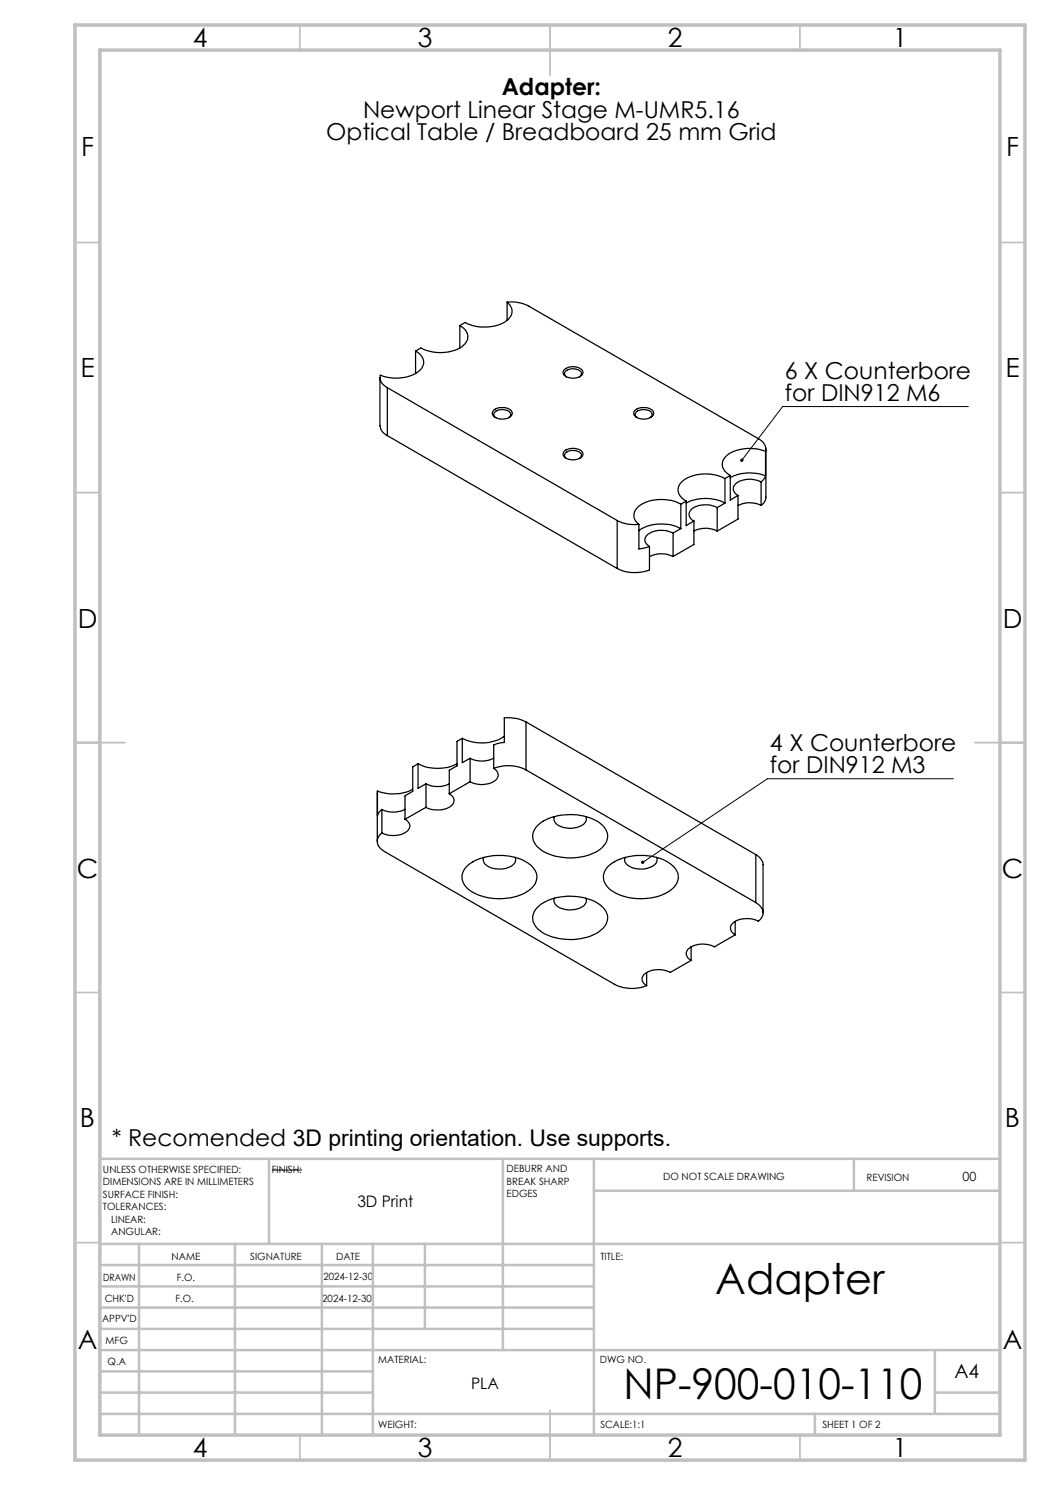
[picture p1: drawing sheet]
<svg xmlns="http://www.w3.org/2000/svg" width="210mm" height="297mm" viewBox="0 0 210 297" stroke-linecap="round" stroke-linejoin="round" font-family="sans-serif">
<g fill="none" stroke="#000" stroke-width=".25">
<path d="M76 75.5v9.6a2.43 2.43 0 0 0 1.5 2M77.5 77.5l45.9 26.6M77.5 77.5v9.6M83.1 70.2a2.29 2.29 0 0 1 .7 4 8.3 8.3 0 0 1-7.7 .8 2.22 2.22 0 0 0 1.4 2.5M83.1 70.2v4.5M92 65.1a2.32 2.32 0 0 1 1.2 3.4 6.4 6.4 0 0 1-6 2l-2.1-.5-.9-.4-1.1 .6M92 65.1v4.5M101.4 60.4a2.28 2.28 0 0 1 1 2.2 2.28 2.28 0 0 1-1.5 1.8 8.7 8.7 0 0 1-7.9 .1l-1 .6M101.4 60.4a7.7 7.7 0 0 1 4.4 .8l45.9 26.6a2.3 2.3 0 0 1 1.4 2.5M101.4 60.4v3.7M112.8 74a2.68 2.68 0 0 1 3.7 .2 1.06 1.06 0 0 1-1.1 1.3 2.35 2.35 0 0 1-2.8-.9zM113.3 75.4a.78 .78 0 0 1-.4-.9 .78 .78 0 0 1 .7-.6 2.33 2.33 0 0 1 2.6 .6l.1 .4-.4 .5"/>
<path d="M77.5 87.1l45.9 26.6M98.6 82.2a2.89 2.89 0 0 1 3.7 0 .94 .94 0 0 1-.7 1.4 2.38 2.38 0 0 1-3.1-.8zM99.2 83.5a.76 .76 0 0 1-.4-.8 .76 .76 0 0 1 .7-.6 2.26 2.26 0 0 1 2.6 .6v.5l-.4 .3M113 90.2a2.73 2.73 0 0 1 3.5 .3 1.09 1.09 0 0 1-1.1 1.4 2.31 2.31 0 0 1-2.8-1l.1-.4zM113.3 91.7a.78 .78 0 0 1-.4-.9 .78 .78 0 0 1 .7-.6 2.26 2.26 0 0 1 2.6 .6l.1 .4-.4 .5M126.9 82.2a2.89 2.89 0 0 1 3.7 0 .94 .94 0 0 1-.7 1.4 2.38 2.38 0 0 1-3.1-.8zM127.4 83.5a.78 .78 0 0 1-.3-.8 .78 .78 0 0 1 .7-.6 2.26 2.26 0 0 1 2.6 .6v.5l-.4 .3M145 95.7a8.3 8.3 0 0 0-8.5 .5 2.2 2.2 0 0 0 .3 3.8l.4 .2M145 95.7v4.9M146.1 95.1l-1.1 .6M146.1 95.1v4.9l1.5-.9M147.6 99.1v4.7l-4.2 2.4"/>
<path d="M152.2 96.4a4.8 4.8 0 0 0-5.2 .5 1.33 1.33 0 0 0 .6 2.2M152.2 96.4v4.7M153.1 90.3a8 8 0 0 0-8 1.1 2.19 2.19 0 0 0 .6 3.5l.4 .2M153.1 95.2a8.6 8.6 0 0 0-7 .3M153.1 95.2l-.3 .6-.6 .6M153.1 90.3v4.9M153.2 89.8v9.8l-.4 .9-.6 .6M123.4 104.1a7.3 7.3 0 0 0 4.4 .8M123.4 104.1v9.6M127.8 104.9v4.9l2.1-.5M129.9 109.3v4.7a8.2 8.2 0 0 1-6.5-.3M134.6 106.6a4.8 4.8 0 0 0-5.3 .5 1.35 1.35 0 0 0 .6 2.2"/>
<path d="M134.6 111.3a5.4 5.4 0 0 0-4.7 0M134.6 106.6v4.7M136.2 100.8a8.3 8.3 0 0 0-8.6 .6 2.15 2.15 0 0 0 .2 3.5M136.2 105.7a8.4 8.4 0 0 0-8.4 .4M136.2 100.8v4.9M136.2 105.7l-1.6 .9M137.2 100.6a8.6 8.6 0 0 1 7.8 0M137.2 100.2l-1 .6M137.2 100.2v4.9l1.6-.9M138.8 106.2a5.1 5.1 0 0 1 4.6 0M138.8 104.2v4.7l-4.2 2.4M143.4 101.5a4.8 4.8 0 0 0-5.3 .6 1.37 1.37 0 0 0 .7 2.1"/>
<path d="M143.4 101.5v4.7M145 100.6l-1.6 .9M152.2 101.1a5.1 5.1 0 0 0-4.6 0M75.5 158.2v4.9l.3-.6 .6-.6M75.5 158.2v10.1M82.5 157.9a8.9 8.9 0 0 1-7 .3M83.6 152.7a8.7 8.7 0 0 0 7.8 0M83.6 152.7v5l1.6-.9M83.6 152.7l-1.1 .7v4.9l-1.5 .9v4.7M85.2 156.8a5.4 5.4 0 0 0 4.7 0M85.2 156.8v4.7M89.9 158.7a1.46 1.46 0 0 1 .9 1.5 1.46 1.46 0 0 1-1.1 1.3 5.3 5.3 0 0 1-4.5 0"/>
<path d="M92.5 147.7v4.8l1.5-.8M92.5 147.7l-1.1 .6v4.9l-1.5 .9v4.6M94 156.3l-4.1 2.4M94 151.7v4.6M98.7 153.7a1.46 1.46 0 0 1 1 1.5 1.46 1.46 0 0 1-1.2 1.3 5.2 5.2 0 0 1-4.5-.2M98.7 153.7a8 8 0 0 1 6.5 .3M98.7 151.6a5.1 5.1 0 0 1-4.7 .1M100.9 147.2a8.3 8.3 0 0 1-8.4 .5M105.2 144.4a7.7 7.7 0 0 0-4.3-.8v4.9l-2.2 .5v4.7M105.2 154l46 26.5M105.2 144.4v9.6M105.2 144.4l46 26.5"/>
<path d="M76.4 166.6a2.11 2.11 0 0 0-.9 2 2.11 2.11 0 0 0 1.4 1.7l46 26.5a7.9 7.9 0 0 0 6.4 .3M76.4 161.9v4.7M81 163.9a1.43 1.43 0 0 1 1 1.4 1.43 1.43 0 0 1-1.1 1.3 5.1 5.1 0 0 1-4.5 0M81 161.9a5.1 5.1 0 0 1-4.6 0M85.2 161.5l-4.2 2.4M93.4 173.2a10.9 10.9 0 0 1 9.8-1.7 5.7 5.7 0 0 1 4.1 3.3 3.2 3.2 0 0 1-1.9 3.5 11.3 11.3 0 0 1-11.6-.3 2.95 2.95 0 0 1-.4-4.8zM96.7 171.5a1.66 1.66 0 0 0 1.4 2 4.2 4.2 0 0 0 4.9-1.1l.2-.5-.2-.4M107.5 165.1a10.6 10.6 0 0 1 9.8-1.7 5.1 5.1 0 0 1 4.2 3.6 4.4 4.4 0 0 1-3.5 3.9 12 12 0 0 1-9.6-.8 3.2 3.2 0 0 1-1.6-3.9zM110.9 163.3a1.62 1.62 0 0 0 1.4 2 4.6 4.6 0 0 0 4.8-.8l.2-.5-.1-.7M110.9 179.6a1.63 1.63 0 0 0 1.4 2.1 4.6 4.6 0 0 0 4.8-.9l.2-.5-.1-.7M121.7 173.2a10.8 10.8 0 0 1 9.7-1.7 5.7 5.7 0 0 1 4.2 3.3 3.6 3.6 0 0 1-2.4 3.8 11.2 11.2 0 0 1-11.5-.9 2.89 2.89 0 0 1 0-4.5zM125 171.5a1.45 1.45 0 0 0 1 1.9 4.5 4.5 0 0 0 5.2-.8l.2-.5-.1-.6"/>
<path d="M151.2 170.9l1 .9 .4 1v9.8M151.2 170.9v9.6M107.5 181.4a10.6 10.6 0 0 1 9.8-1.7 5.1 5.1 0 0 1 4.2 3.6 4 4 0 0 1-2.9 3.7 11.4 11.4 0 0 1-10.6-.9 2.91 2.91 0 0 1-.5-4.7zM129.3 194.5v2.6M138.2 192.1l-4.1 2.4a4.9 4.9 0 0 0-5.4 .5 1.34 1.34 0 0 0 .6 2.1M138.2 189.4v2.7M147 187l-4.1 2.4a4.8 4.8 0 0 0-5.4 .5 1.4 1.4 0 0 0 .7 2.2M147 184.3v2.7M151.2 180.5a2.13 2.13 0 0 1 1 3.2l-.5 .6a4.8 4.8 0 0 0-5.3 .5 1.38 1.38 0 0 0 .6 2.2"/>
</g>
<path d="M193.7 81.3h-37.2l-8.1 10.7M190.7 155.7h-37.2l-24.9 16.8M54.4 234h6" fill="none" stroke="#000" stroke-width=".2"/>
<g fill="none" stroke="#c0c0c0" stroke-width=".35">
<path d="M60 5v5M110 5v10M160 5v5M15 48.5h5M200 48.5h5M15 98.5h5M200 98.5h5M15 148.5h10M195 148.5h10M15 198.5h5M200 198.5h5M15 248.5h5"/>
<path d="M200 248.5h5M60 287v5M110 282v10M160 287v5"/>
</g>
<g fill="none" stroke="#c0c0c0" stroke-width=".5">
<path d="M53.8 231.8v17M100.6 231.8v38.2M118.8 231.8v55.2M118.8 238.2h81.2M170.8 231.8v6.4M200 231.8h-180v55.2M20 248.8h180M20 257.3h98.8M20 253h98.8M27.8 248.8v38.2M47 248.8v38.2M64.4 248.8v38.2"/>
<path d="M74.6 248.8v38.2M85 248.8v17M20 265.8h98.8M20 261.5h98.8M20 278.5h54.6M20 274.3h54.6M20 270h180M187 278.5h13M187 270v12.8M20 282.8h180M163 282.8v4.2"/>
</g>
<path d="M15 5h190v287h-190zM20 10h180v277h-180z" fill="none" stroke="#c0c0c0" stroke-width=".7"/>
<path d="M148.1 91.8l-.1 .3 .2 .2 .2-.3-.2 .3a.34 .34 0 0 0 .4 0 .34 .34 0 0 0 0-.5 .34 .34 0 0 0-.5 0zM128.3 172.2l-.1 .2 .1 .2 .3-.1-.3 .1a.34 .34 0 0 0 .4 .1 .34 .34 0 0 0 .1-.4 .34 .34 0 0 0-.5-.1z" fill="#000"/>
<g font-size="8.5">
<text x="143.1" y="258.8">Adapter</text>
<text x="124.7" y="279.7">NP-900-010-110</text>
</g>
<g font-size="5.3">
<text x="38.5" y="9.5">4</text>
<text x="83.5" y="9.5">3</text>
<text x="133.6" y="9.5">2</text>
<text x="178.6" y="9.5">1</text>
<text x="16.2" y="31.2">F</text>
<text x="201.2" y="31.2">F</text>
<text x="16.1" y="75.5">E</text>
<text x="201.1" y="75.5">E</text>
<text x="15.5" y="125.5">D</text>
<text x="200.5" y="125.5">D</text>
<text x="15.4" y="175.5">C</text>
<text x="200.4" y="175.5">C</text>
<text x="16" y="225.5">B</text>
<text x="201" y="225.5">B</text>
<text x="15.5" y="269.7">A</text>
<text x="200.5" y="269.7">A</text>
<text x="38.5" y="291.5">4</text>
<text x="83.5" y="291.5">3</text>
<text x="133.6" y="291.5">2</text>
<text x="178.6" y="291.5">1</text>
</g>
<g font-size="4.7">
<text x="72.6" y="23.5">Newport Linear Stage M-UMR5.16</text>
<text x="100.3" y="19">Adapter:</text>
<text x="65.2" y="28.1">Optical Table / Breadboard 25 mm Grid</text>
<text x="157" y="75.7">6 X Counterbore</text>
<text x="157" y="80.2">for DIN912 M6</text>
<text x="154" y="150.1">4 X Counterbore</text>
<text x="154" y="154.7">for DIN912 M3</text>
<text x="22.3" y="229.2">* Recomended 3D printing orientation. Use supports.</text>
</g>
<text font-size="3.9" x="190.9" y="275.5">A4</text>
<g font-size="3.2">
<text x="71.5" y="241.4">3D Print</text>
<text x="94.2" y="277.9">PLA</text>
</g>
<text font-size="2.5" x="192.5" y="236.1">00</text>
<g font-size="2">
<text x="20.6" y="234.6">UNLESS OTHERWISE SPECIFIED:</text>
<text x="20.6" y="237.1">DIMENSIONS ARE IN MILLIMETERS</text>
<text x="20.6" y="239.6">SURFACE FINISH:</text>
<text x="54.4" y="234.6">FINISH:</text>
<text x="101.3" y="234.5">DEBURR AND</text>
<text x="101.3" y="237">BREAK SHARP</text>
<text x="101.3" y="239.5">EDGES</text>
<text x="132.6" y="236">DO NOT SCALE DRAWING</text>
<text x="173.3" y="236.2">REVISION</text>
<text x="20.6" y="242.1">TOLERANCES:</text>
<text x="22.2" y="244.6">LINEAR:</text>
<text x="22.2" y="247.1">ANGULAR:</text>
<text x="34.3" y="252">NAME</text>
<text x="50" y="251.9">SIGNATURE</text>
<text x="67.2" y="251.9">DATE</text>
<text x="120.1" y="251.9">TITLE:</text>
<text x="20.6" y="256.1">DRAWN</text>
<text x="35.3" y="256.1">F.O.</text>
<text x="64.7" y="255.9">2024-12-30</text>
<text x="20.9" y="260.3">CHK'D</text>
<text x="35.1" y="260.3">F.O.</text>
<text x="64.4" y="260.3">2024-12-30</text>
<text x="20.4" y="264.4">APPV'D</text>
<text x="21.1" y="268.8">MFG</text>
<text x="21.5" y="273">Q.A</text>
<text x="75.6" y="272.5">MATERIAL:</text>
<text x="120" y="272.5">DWG NO.</text>
<text x="75.6" y="285.5">WEIGHT:</text>
<text x="120.1" y="285.6">SCALE:1:1</text>
<text x="164.5" y="285.6">SHEET 1 OF 2</text>
</g>
</svg>
